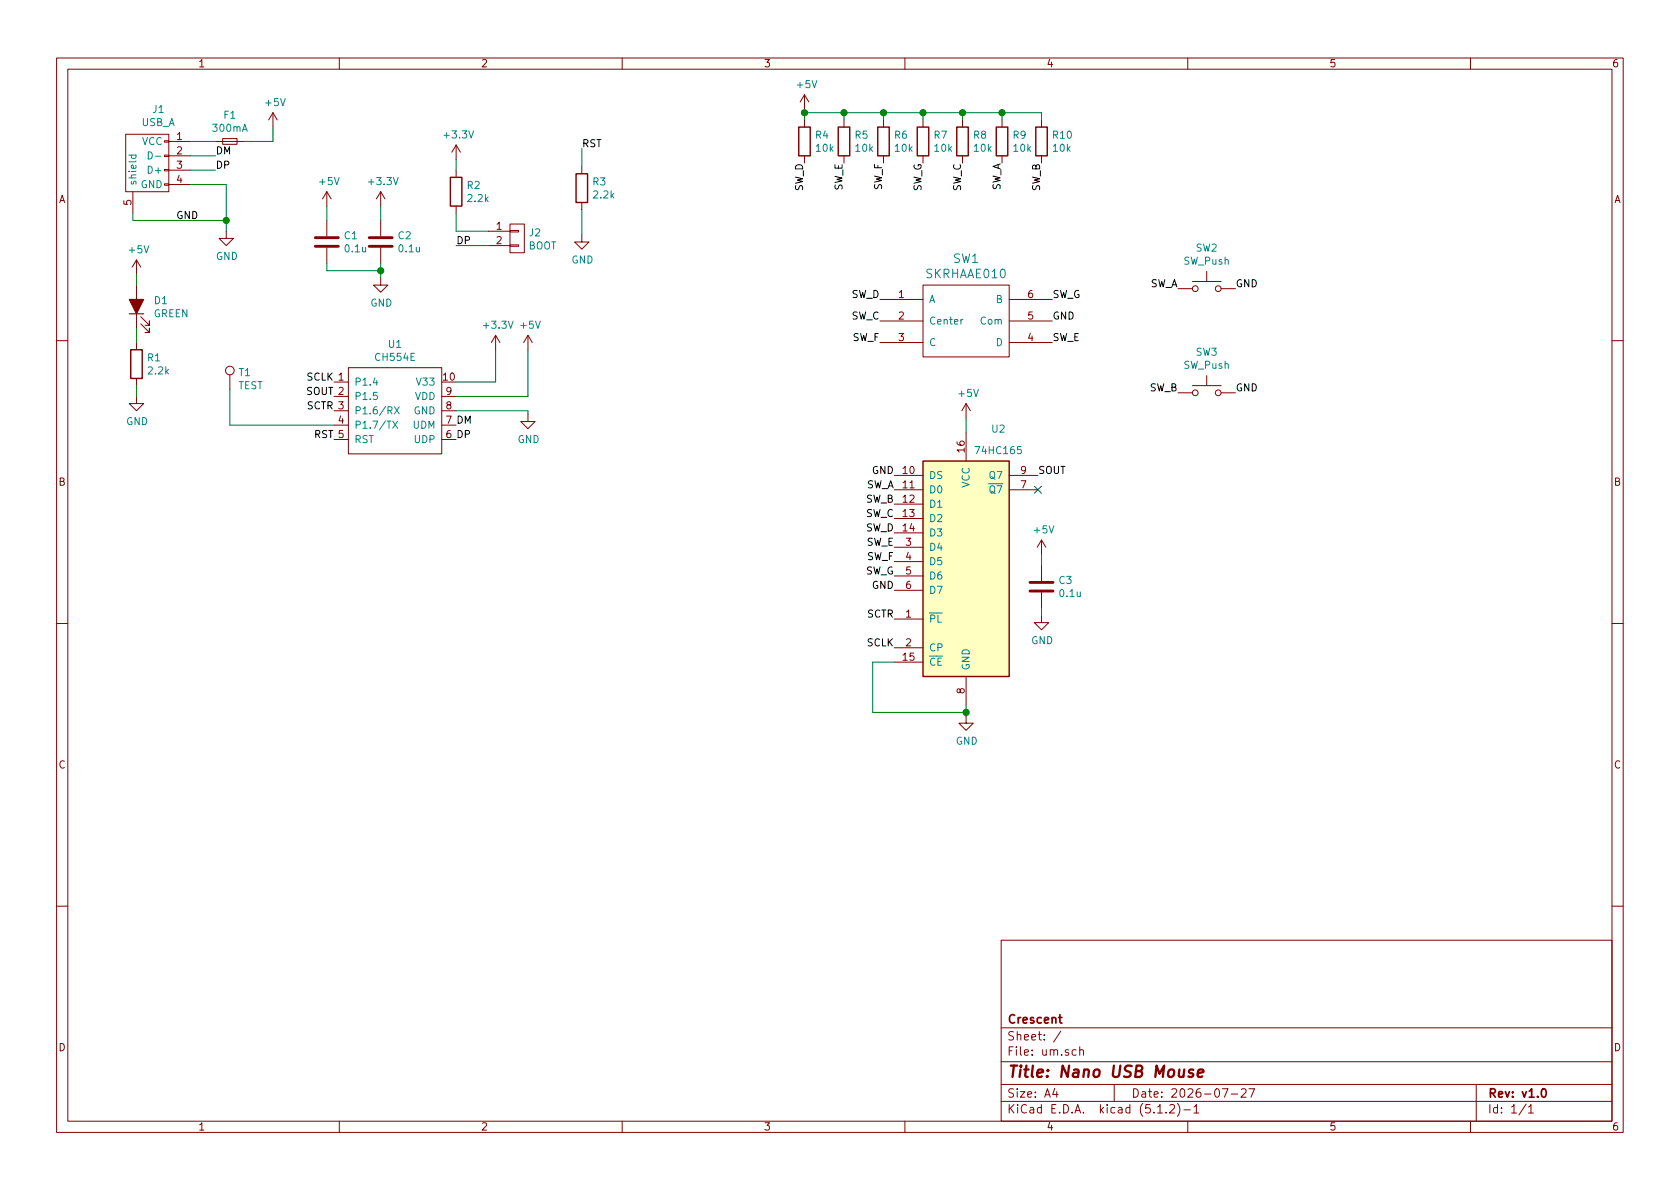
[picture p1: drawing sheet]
EESchema Schematic File Version 4
LIBS:um-cache
EELAYER 29 0
EELAYER END
$Descr A4 11693 8268
encoding utf-8
Sheet 1 1
Title "Nano USB Mouse"
Date "2026-07-27"
Rev "v1.0"
Comp "Crescent"
Comment1 ""
Comment2 ""
Comment3 ""
Comment4 ""
$EndDescr
$Comp
L conn:USB_A J1
U 1 1
P 1025 1175
F 0 "J1" V 600 1097 50  0000 C CNN
F 1 "USB_A" V 691 1097 50  0000 C CNN
F 2 "usbpcb:usbpcb" V 975 1075 50  0001 C CNN
F 3 "" V 975 1075 50  0000 C CNN
	1    1025 1175
	0    -1   1    0   
$EndComp
$Comp
L CH55X:CH554E U1
U 1 1
P 2425 2550
F 0 "U1" H 2750 2715 50  0000 C CNN
F 1 "CH554E" H 2750 2624 50  0000 C CNN
F 2 "Package_SO:MSOP-10_3x3mm_P0.5mm" H 2425 2550 50  0001 C CNN
F 3 "" H 2425 2550 50  0001 C CNN
	1    2425 2550
	1    0    0    -1  
$EndComp
$Comp
L 74xx:74LS165 U2
U 1 1
P 6725 3900
F 0 "U2" H 6950 4825 50  0000 C CNN
F 1 "74HC165" H 6950 4675 50  0000 C CNN
F 2 "Package_SO:SSOP-16_4.4x5.2mm_P0.65mm" H 6725 3900 50  0001 C CNN
F 3 "http://www.ti.com/lit/gpn/sn74LS165" H 6725 3900 50  0001 C CNN
	1    6725 3900
	1    0    0    -1  
$EndComp
$Comp
L joystick_SKRHAAE010:SKRHAAE010 SW1
U 1 1
P 6725 2225
F 0 "SW1" H 6725 2662 60  0000 C CNN
F 1 "SKRHAAE010" H 6725 2556 60  0000 C CNN
F 2 "Joystick:SKRHAAE010" H 6725 2225 60  0001 C CNN
F 3 "" H 6725 2225 60  0000 C CNN
	1    6725 2225
	1    0    0    -1  
$EndComp
$Comp
L Switch:SW_Push SW2
U 1 1
P 8400 2000
F 0 "SW2" H 8400 2285 50  0000 C CNN
F 1 "SW_Push" H 8400 2194 50  0000 C CNN
F 2 "SMD_PUSHSWITCH:SKRPACE010" H 8400 2200 50  0001 C CNN
F 3 "~" H 8400 2200 50  0001 C CNN
	1    8400 2000
	1    0    0    -1  
$EndComp
$Comp
L Switch:SW_Push SW3
U 1 1
P 8400 2725
F 0 "SW3" H 8400 3010 50  0000 C CNN
F 1 "SW_Push" H 8400 2919 50  0000 C CNN
F 2 "SMD_PUSHSWITCH:SKRPACE010" H 8400 2925 50  0001 C CNN
F 3 "~" H 8400 2925 50  0001 C CNN
	1    8400 2725
	1    0    0    -1  
$EndComp
$Comp
L conn:CONN_01X02 J2
U 1 1
P 3600 1650
F 0 "J2" H 3678 1691 50  0000 L CNN
F 1 "BOOT" H 3678 1600 50  0000 L CNN
F 2 "Connector_PinHeader_1.27mm:PinHeader_2x01_P1.27mm_Vertical" H 3600 1650 50  0001 C CNN
F 3 "" H 3600 1650 50  0000 C CNN
	1    3600 1650
	1    0    0    -1  
$EndComp
Text Label 6125 2075 2    50   ~ 0
SW_D
Text Label 7325 2375 0    50   ~ 0
SW_E
Text Label 6125 2375 2    50   ~ 0
SW_F
Text Label 7325 2075 0    50   ~ 0
SW_G
Text Label 6125 2225 2    50   ~ 0
SW_C
Text Label 7325 2225 0    50   ~ 0
GND
$Comp
L Device:Fuse_Small F1
U 1 1
P 1600 975
F 0 "F1" H 1600 1160 50  0000 C CNN
F 1 "300mA" H 1600 1069 50  0000 C CNN
F 2 "Fuse:Fuse_0603_1608Metric" H 1600 975 50  0001 C CNN
F 3 "~" H 1600 975 50  0001 C CNN
	1    1600 975 
	1    0    0    -1  
$EndComp
$Comp
L power:+5V #PWR04
U 1 1
P 1900 875
F 0 "#PWR04" H 1900 725 50  0001 C CNN
F 1 "+5V" H 1915 1048 50  0000 C CNN
F 2 "" H 1900 875 50  0001 C CNN
F 3 "" H 1900 875 50  0001 C CNN
	1    1900 875 
	1    0    0    -1  
$EndComp
$Comp
L power:GND #PWR03
U 1 1
P 1575 1600
F 0 "#PWR03" H 1575 1350 50  0001 C CNN
F 1 "GND" H 1580 1427 50  0000 C CNN
F 2 "" H 1575 1600 50  0001 C CNN
F 3 "" H 1575 1600 50  0001 C CNN
	1    1575 1600
	1    0    0    -1  
$EndComp
Text Label 1500 1075 0    50   ~ 0
DM
Text Label 1500 1175 0    50   ~ 0
DP
Wire Wire Line
	1325 975  1500 975 
Wire Wire Line
	1700 975  1900 975 
Wire Wire Line
	1900 975  1900 875 
Wire Wire Line
	1325 1075 1500 1075
Wire Wire Line
	1325 1175 1500 1175
Wire Wire Line
	1325 1275 1575 1275
Wire Wire Line
	1575 1275 1575 1525
Wire Wire Line
	925  1475 925  1525
Wire Wire Line
	925  1525 1575 1525
Connection ~ 1575 1525
Wire Wire Line
	1575 1525 1575 1600
$Comp
L Device:C C2
U 1 1
P 2650 1675
F 0 "C2" H 2765 1721 50  0000 L CNN
F 1 "0.1u" H 2765 1630 50  0000 L CNN
F 2 "Capacitor_SMD:C_0402_1005Metric" H 2688 1525 50  0001 C CNN
F 3 "~" H 2650 1675 50  0001 C CNN
	1    2650 1675
	1    0    0    -1  
$EndComp
$Comp
L power:+3.3V #PWR09
U 1 1
P 3450 2425
F 0 "#PWR09" H 3450 2275 50  0001 C CNN
F 1 "+3.3V" H 3465 2598 50  0000 C CNN
F 2 "" H 3450 2425 50  0001 C CNN
F 3 "" H 3450 2425 50  0001 C CNN
	1    3450 2425
	1    0    0    -1  
$EndComp
$Comp
L power:+5V #PWR010
U 1 1
P 3675 2425
F 0 "#PWR010" H 3675 2275 50  0001 C CNN
F 1 "+5V" H 3690 2598 50  0000 C CNN
F 2 "" H 3675 2425 50  0001 C CNN
F 3 "" H 3675 2425 50  0001 C CNN
	1    3675 2425
	1    0    0    -1  
$EndComp
Wire Wire Line
	3450 2650 3450 2425
Wire Wire Line
	3175 2650 3450 2650
Wire Wire Line
	3175 2750 3675 2750
Wire Wire Line
	3675 2750 3675 2425
Text Label 1225 1525 0    50   ~ 0
GND
$Comp
L power:GND #PWR011
U 1 1
P 3675 2875
F 0 "#PWR011" H 3675 2625 50  0001 C CNN
F 1 "GND" H 3680 2702 50  0000 C CNN
F 2 "" H 3675 2875 50  0001 C CNN
F 3 "" H 3675 2875 50  0001 C CNN
	1    3675 2875
	1    0    0    -1  
$EndComp
Wire Wire Line
	3175 2850 3675 2850
Wire Wire Line
	3675 2850 3675 2875
$Comp
L power:GND #PWR07
U 1 1
P 2650 1925
F 0 "#PWR07" H 2650 1675 50  0001 C CNN
F 1 "GND" H 2655 1752 50  0000 C CNN
F 2 "" H 2650 1925 50  0001 C CNN
F 3 "" H 2650 1925 50  0001 C CNN
	1    2650 1925
	1    0    0    -1  
$EndComp
$Comp
L Device:C C1
U 1 1
P 2275 1675
F 0 "C1" H 2390 1721 50  0000 L CNN
F 1 "0.1u" H 2390 1630 50  0000 L CNN
F 2 "Capacitor_SMD:C_0402_1005Metric" H 2313 1525 50  0001 C CNN
F 3 "~" H 2275 1675 50  0001 C CNN
	1    2275 1675
	1    0    0    -1  
$EndComp
$Comp
L power:+5V #PWR05
U 1 1
P 2275 1425
F 0 "#PWR05" H 2275 1275 50  0001 C CNN
F 1 "+5V" H 2290 1598 50  0000 C CNN
F 2 "" H 2275 1425 50  0001 C CNN
F 3 "" H 2275 1425 50  0001 C CNN
	1    2275 1425
	1    0    0    -1  
$EndComp
$Comp
L power:+3.3V #PWR06
U 1 1
P 2650 1425
F 0 "#PWR06" H 2650 1275 50  0001 C CNN
F 1 "+3.3V" H 2665 1598 50  0000 C CNN
F 2 "" H 2650 1425 50  0001 C CNN
F 3 "" H 2650 1425 50  0001 C CNN
	1    2650 1425
	1    0    0    -1  
$EndComp
Wire Wire Line
	2650 1825 2650 1875
Wire Wire Line
	2650 1875 2275 1875
Wire Wire Line
	2275 1875 2275 1825
Connection ~ 2650 1875
Wire Wire Line
	2650 1875 2650 1925
Wire Wire Line
	2275 1525 2275 1425
Wire Wire Line
	2650 1425 2650 1525
Text Label 3175 2950 0    50   ~ 0
DM
Text Label 3175 3050 0    50   ~ 0
DP
$Comp
L Device:R R2
U 1 1
P 3175 1325
F 0 "R2" H 3245 1371 50  0000 L CNN
F 1 "2.2k" H 3245 1280 50  0000 L CNN
F 2 "Resistor_SMD:R_0402_1005Metric" V 3105 1325 50  0001 C CNN
F 3 "~" H 3175 1325 50  0001 C CNN
	1    3175 1325
	1    0    0    -1  
$EndComp
$Comp
L power:+3.3V #PWR08
U 1 1
P 3175 1100
F 0 "#PWR08" H 3175 950 50  0001 C CNN
F 1 "+3.3V" H 3190 1273 50  0000 C CNN
F 2 "" H 3175 1100 50  0001 C CNN
F 3 "" H 3175 1100 50  0001 C CNN
	1    3175 1100
	1    0    0    -1  
$EndComp
Wire Wire Line
	3175 1100 3175 1175
Wire Wire Line
	3175 1475 3175 1600
Wire Wire Line
	3175 1600 3400 1600
Wire Wire Line
	3400 1700 3175 1700
Text Label 3175 1700 0    50   ~ 0
DP
$Comp
L Device:R R3
U 1 1
P 4050 1300
F 0 "R3" H 4120 1346 50  0000 L CNN
F 1 "2.2k" H 4120 1255 50  0000 L CNN
F 2 "Resistor_SMD:R_0402_1005Metric" V 3980 1300 50  0001 C CNN
F 3 "~" H 4050 1300 50  0001 C CNN
	1    4050 1300
	1    0    0    -1  
$EndComp
$Comp
L power:GND #PWR012
U 1 1
P 4050 1625
F 0 "#PWR012" H 4050 1375 50  0001 C CNN
F 1 "GND" H 4055 1452 50  0000 C CNN
F 2 "" H 4050 1625 50  0001 C CNN
F 3 "" H 4050 1625 50  0001 C CNN
	1    4050 1625
	1    0    0    -1  
$EndComp
Text Label 4050 1025 0    50   ~ 0
RST
Wire Wire Line
	4050 1450 4050 1625
Wire Wire Line
	4050 1025 4050 1150
Text Label 2325 3050 2    50   ~ 0
RST
$Comp
L power:+5V #PWR014
U 1 1
P 6725 2900
F 0 "#PWR014" H 6725 2750 50  0001 C CNN
F 1 "+5V" H 6740 3073 50  0000 C CNN
F 2 "" H 6725 2900 50  0001 C CNN
F 3 "" H 6725 2900 50  0001 C CNN
	1    6725 2900
	1    0    0    -1  
$EndComp
$Comp
L Device:C C3
U 1 1
P 7250 4075
F 0 "C3" H 7365 4121 50  0000 L CNN
F 1 "0.1u" H 7365 4030 50  0000 L CNN
F 2 "Capacitor_SMD:C_0402_1005Metric" H 7288 3925 50  0001 C CNN
F 3 "~" H 7250 4075 50  0001 C CNN
	1    7250 4075
	1    0    0    -1  
$EndComp
$Comp
L power:+5V #PWR016
U 1 1
P 7250 3850
F 0 "#PWR016" H 7250 3700 50  0001 C CNN
F 1 "+5V" H 7265 4023 50  0000 C CNN
F 2 "" H 7250 3850 50  0001 C CNN
F 3 "" H 7250 3850 50  0001 C CNN
	1    7250 3850
	1    0    0    -1  
$EndComp
$Comp
L power:GND #PWR015
U 1 1
P 6725 4975
F 0 "#PWR015" H 6725 4725 50  0001 C CNN
F 1 "GND" H 6730 4802 50  0000 C CNN
F 2 "" H 6725 4975 50  0001 C CNN
F 3 "" H 6725 4975 50  0001 C CNN
	1    6725 4975
	1    0    0    -1  
$EndComp
$Comp
L power:GND #PWR017
U 1 1
P 7250 4275
F 0 "#PWR017" H 7250 4025 50  0001 C CNN
F 1 "GND" H 7255 4102 50  0000 C CNN
F 2 "" H 7250 4275 50  0001 C CNN
F 3 "" H 7250 4275 50  0001 C CNN
	1    7250 4275
	1    0    0    -1  
$EndComp
Wire Wire Line
	7250 3850 7250 3925
Wire Wire Line
	7250 4225 7250 4275
Wire Wire Line
	6725 2900 6725 3000
Wire Wire Line
	6725 4900 6725 4950
$Comp
L Device:R R10
U 1 1
P 7250 975
F 0 "R10" H 7320 1021 50  0000 L CNN
F 1 "10k" H 7320 930 50  0000 L CNN
F 2 "Resistor_SMD:R_0402_1005Metric" V 7180 975 50  0001 C CNN
F 3 "~" H 7250 975 50  0001 C CNN
	1    7250 975 
	1    0    0    -1  
$EndComp
$Comp
L power:+5V #PWR013
U 1 1
P 5600 750
F 0 "#PWR013" H 5600 600 50  0001 C CNN
F 1 "+5V" H 5615 923 50  0000 C CNN
F 2 "" H 5600 750 50  0001 C CNN
F 3 "" H 5600 750 50  0001 C CNN
	1    5600 750 
	1    0    0    -1  
$EndComp
$Comp
L Device:R R9
U 1 1
P 6975 975
F 0 "R9" H 7045 1021 50  0000 L CNN
F 1 "10k" H 7045 930 50  0000 L CNN
F 2 "Resistor_SMD:R_0402_1005Metric" V 6905 975 50  0001 C CNN
F 3 "~" H 6975 975 50  0001 C CNN
	1    6975 975 
	1    0    0    -1  
$EndComp
$Comp
L Device:R R8
U 1 1
P 6700 975
F 0 "R8" H 6770 1021 50  0000 L CNN
F 1 "10k" H 6770 930 50  0000 L CNN
F 2 "Resistor_SMD:R_0402_1005Metric" V 6630 975 50  0001 C CNN
F 3 "~" H 6700 975 50  0001 C CNN
	1    6700 975 
	1    0    0    -1  
$EndComp
$Comp
L Device:R R7
U 1 1
P 6425 975
F 0 "R7" H 6495 1021 50  0000 L CNN
F 1 "10k" H 6495 930 50  0000 L CNN
F 2 "Resistor_SMD:R_0402_1005Metric" V 6355 975 50  0001 C CNN
F 3 "~" H 6425 975 50  0001 C CNN
	1    6425 975 
	1    0    0    -1  
$EndComp
Text Label 8600 2000 0    50   ~ 0
GND
Text Label 8600 2725 0    50   ~ 0
GND
Text Label 8200 2000 2    50   ~ 0
SW_A
Text Label 8200 2725 2    50   ~ 0
SW_B
$Comp
L Device:R R6
U 1 1
P 6150 975
F 0 "R6" H 6220 1021 50  0000 L CNN
F 1 "10k" H 6220 930 50  0000 L CNN
F 2 "Resistor_SMD:R_0402_1005Metric" V 6080 975 50  0001 C CNN
F 3 "~" H 6150 975 50  0001 C CNN
	1    6150 975 
	1    0    0    -1  
$EndComp
$Comp
L Device:R R5
U 1 1
P 5875 975
F 0 "R5" H 5945 1021 50  0000 L CNN
F 1 "10k" H 5945 930 50  0000 L CNN
F 2 "Resistor_SMD:R_0402_1005Metric" V 5805 975 50  0001 C CNN
F 3 "~" H 5875 975 50  0001 C CNN
	1    5875 975 
	1    0    0    -1  
$EndComp
$Comp
L Device:R R4
U 1 1
P 5600 975
F 0 "R4" H 5670 1021 50  0000 L CNN
F 1 "10k" H 5670 930 50  0000 L CNN
F 2 "Resistor_SMD:R_0402_1005Metric" V 5530 975 50  0001 C CNN
F 3 "~" H 5600 975 50  0001 C CNN
	1    5600 975 
	1    0    0    -1  
$EndComp
Text Label 5600 1125 3    50   ~ 0
SW_D
Text Label 5875 1125 3    50   ~ 0
SW_E
Text Label 6150 1125 3    50   ~ 0
SW_F
Text Label 6425 1125 3    50   ~ 0
SW_G
Text Label 6700 1125 3    50   ~ 0
SW_C
Text Label 6975 1125 3    50   ~ 0
SW_A
Text Label 7250 1125 3    50   ~ 0
SW_B
Wire Wire Line
	5600 750  5600 775 
Wire Wire Line
	5600 775  5875 775 
Wire Wire Line
	6700 775  6700 825 
Connection ~ 5600 775 
Wire Wire Line
	5600 775  5600 825 
Wire Wire Line
	6425 825  6425 775 
Connection ~ 6425 775 
Wire Wire Line
	6425 775  6700 775 
Wire Wire Line
	6150 825  6150 775 
Connection ~ 6150 775 
Wire Wire Line
	6150 775  6425 775 
Wire Wire Line
	5875 825  5875 775 
Connection ~ 5875 775 
Wire Wire Line
	5875 775  6150 775 
Wire Wire Line
	6700 775  6975 775 
Wire Wire Line
	7250 775  7250 825 
Connection ~ 6700 775 
Wire Wire Line
	6975 825  6975 775 
Connection ~ 6975 775 
Wire Wire Line
	6975 775  7250 775 
Text Label 6225 3400 2    50   ~ 0
SW_A
Text Label 6225 3500 2    50   ~ 0
SW_B
Text Label 6225 3600 2    50   ~ 0
SW_C
Text Label 6225 3700 2    50   ~ 0
SW_D
Text Label 6225 3800 2    50   ~ 0
SW_E
Text Label 6225 3900 2    50   ~ 0
SW_F
Text Label 6225 4000 2    50   ~ 0
SW_G
Text Label 6225 4100 2    50   ~ 0
GND
Text Label 6225 4500 2    50   ~ 0
SCLK
Text Label 6225 4300 2    50   ~ 0
SCTR
Text Label 7225 3300 0    50   ~ 0
SOUT
Wire Wire Line
	6225 4600 6075 4600
Wire Wire Line
	6075 4600 6075 4950
Wire Wire Line
	6075 4950 6725 4950
Connection ~ 6725 4950
Wire Wire Line
	6725 4950 6725 4975
NoConn ~ 7225 3400
Text Label 6225 3300 2    50   ~ 0
GND
Text Label 2325 2650 2    50   ~ 0
SCLK
Text Label 2325 2750 2    50   ~ 0
SOUT
Text Label 2325 2850 2    50   ~ 0
SCTR
$Comp
L Device:LED_ALT D1
U 1 1
P 950 2125
F 0 "D1" V 989 2007 50  0000 R CNN
F 1 "GREEN" V 898 2007 50  0000 R CNN
F 2 "LED_SMD:LED_0402_1005Metric" H 950 2125 50  0001 C CNN
F 3 "~" H 950 2125 50  0001 C CNN
	1    950  2125
	0    -1   -1   0   
$EndComp
$Comp
L power:+5V #PWR01
U 1 1
P 950 1900
F 0 "#PWR01" H 950 1750 50  0001 C CNN
F 1 "+5V" H 965 2073 50  0000 C CNN
F 2 "" H 950 1900 50  0001 C CNN
F 3 "" H 950 1900 50  0001 C CNN
	1    950  1900
	1    0    0    -1  
$EndComp
$Comp
L Device:R R1
U 1 1
P 950 2525
F 0 "R1" H 1020 2571 50  0000 L CNN
F 1 "2.2k" H 1020 2480 50  0000 L CNN
F 2 "Resistor_SMD:R_0402_1005Metric" V 880 2525 50  0001 C CNN
F 3 "~" H 950 2525 50  0001 C CNN
	1    950  2525
	1    0    0    -1  
$EndComp
$Comp
L power:GND #PWR02
U 1 1
P 950 2750
F 0 "#PWR02" H 950 2500 50  0001 C CNN
F 1 "GND" H 955 2577 50  0000 C CNN
F 2 "" H 950 2750 50  0001 C CNN
F 3 "" H 950 2750 50  0001 C CNN
	1    950  2750
	1    0    0    -1  
$EndComp
Wire Wire Line
	950  1900 950  1975
Wire Wire Line
	950  2275 950  2375
Wire Wire Line
	950  2675 950  2750
$Comp
L conn:TEST_1P T1
U 1 1
P 1600 2700
F 0 "T1" H 1658 2818 50  0000 L CNN
F 1 "TEST" H 1658 2727 50  0000 L CNN
F 2 "TestPoint:TestPoint_Pad_D1.0mm" H 1800 2700 50  0001 C CNN
F 3 "" H 1800 2700 50  0000 C CNN
	1    1600 2700
	1    0    0    -1  
$EndComp
Wire Wire Line
	2325 2950 1600 2950
Wire Wire Line
	1600 2950 1600 2700
$EndSCHEMATC
